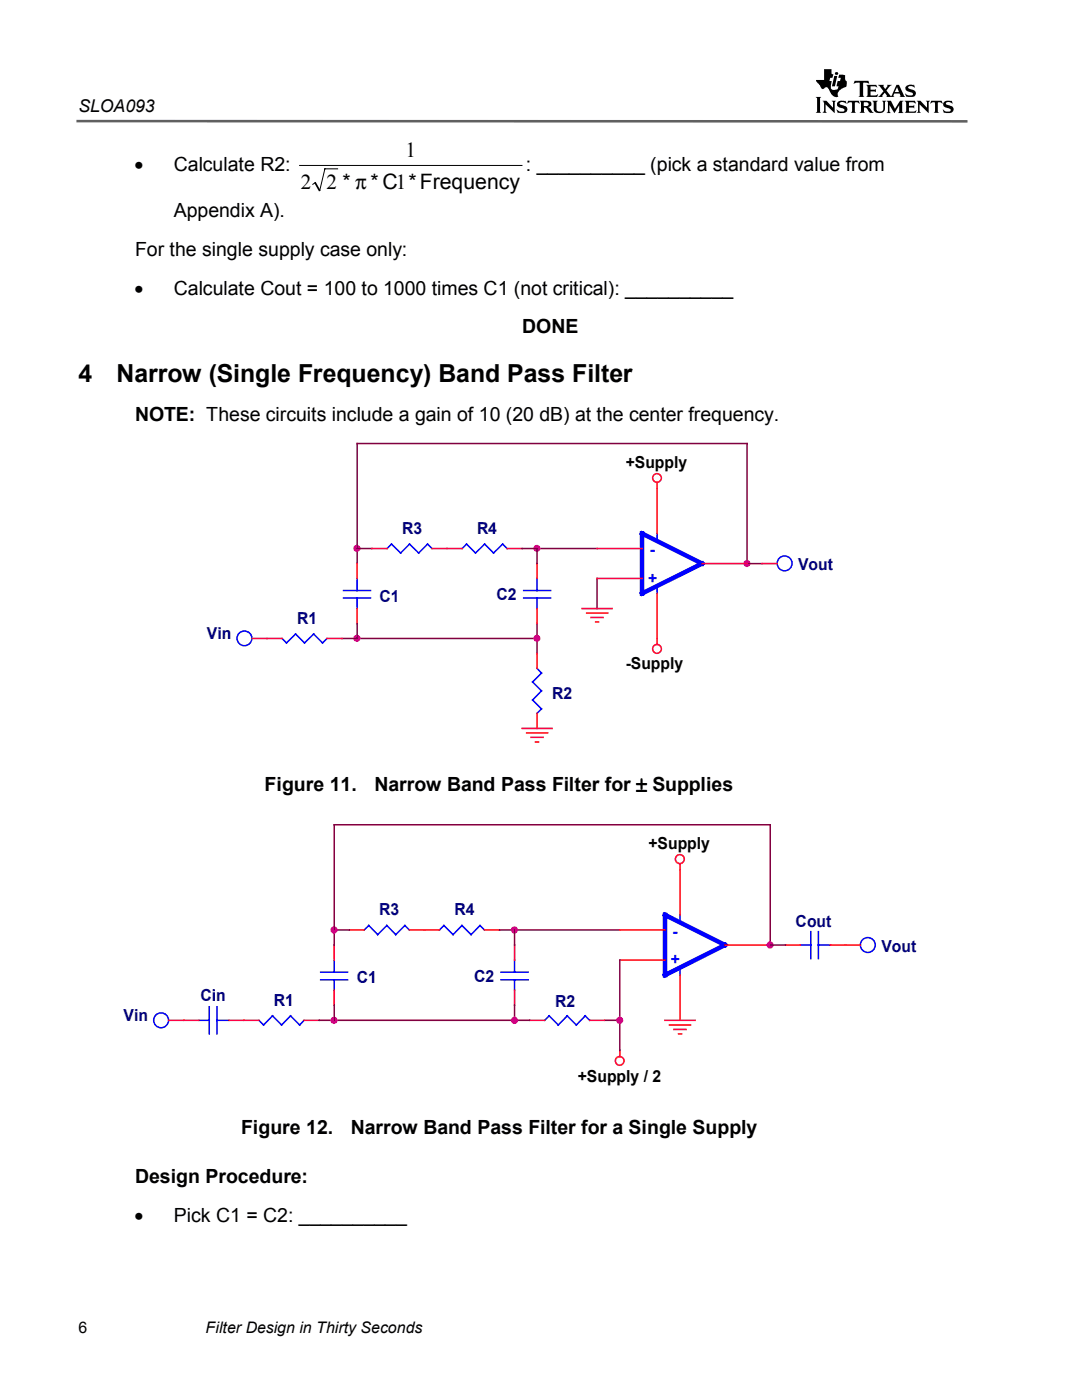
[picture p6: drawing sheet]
<svg xmlns="http://www.w3.org/2000/svg" width="216mm" height="279mm" viewBox="0 0 216 279" stroke-linecap="round" stroke-linejoin="round" font-family="sans-serif">
<g fill="#000">
<path d="M166.5 15.2h.6l-.5 2h-.6z" fill-rule="evenodd"/>
<path d="M164.4 13.8h1.5v.9l.4 .2-.2 .6h-.4l-.2 .7h.5l-.2 .8 .1 .8 .7 .1 .5-.1 .2-.6h-.4l.2-1h.5l.2-.7h-.5l.1-.6 1.3 .1-.1 .8 .4 .5v.5l-.2 .6h-.2a2.37 2.37 0 0 0-1.5 1.2l.2 .7a1.25 1.25 0 0 1-1.6-.8l-.3-.6a.57 .57 0 0 0-.5-.5 .57 .57 0 0 0-.6 .3 .89 .89 0 0 1-.8-.7l-.6-.7-.1-.3h1.6z" fill-rule="evenodd"/>
<path d="M170.5 16.1h2.8l.2 .6-.5-.2h-.6l-.2 .1v2.5l.2 .2h-1.1l.2-.1v-2.7h-.7l-.5 .2z" fill-rule="evenodd"/>
<path d="M172.9 16.9h2l.1 .6-.4-.3-.9 .1v.6h.9l.2-.1v.6l-.2-.2h-.9v.8l1 .1 .4-.3-.1 .5h-2.1l.2-.3v-1.7z" fill-rule="evenodd"/>
<path d="M175.2 16.9h1.2l-.2 .3 .4 .6 .5-.6-.1-.3h.9l-.4 .4-.6 .8 .9 1.1 .2-.3 .9-2h.5l1 2.2 .2 .2h-1.1l.2-.1-.2-.5h-1.1l-.1 .3 .1 .3h-1.6l.2-.2-.5-.6-.5 .6 .2 .2h-1l.5-.3 .6-.8z" fill-rule="evenodd"/>
<path d="M180.9 17.1l.6-.2 .7 .1 .2-.1 .1 .6-.5-.3h-.5l-.3 .2 .2 .3a1.45 1.45 0 0 1 1.4 1l-.3 .5-.4 .1h-1.2l-.3-.6 .7 .4 .8-.1a.37 .37 0 0 0 0-.5 .37 .37 0 0 0-.5-.1l-.1-.1a.72 .72 0 0 1-.7-.3 .72 .72 0 0 1 .1-.9z" fill-rule="evenodd"/>
<path d="M162.8 19.3h1l-.2 .3v2.7l.2 .2h-1l.2-.2v-2.7z" fill-rule="evenodd"/>
<path d="M164.1 20.1h.8l1.3 1.4v-1.2l-.2-.2h.8l-.2 .3v2.2l-1.9-1.8v1.4l.3 .3h-.9l.3-.4v-1.6z" fill-rule="evenodd"/>
<path d="M167.2 20.4l.5-.3h1l.2 .6-.7-.3-.5 .1a.22 .22 0 0 0-.2 .2 .22 .22 0 0 0 .2 .2h.2a1.15 1.15 0 0 1 1.2 1.1l-.1 .3-.5 .2-1.3 .1-.3-.8 .6 .5h.8l.1-.2a.43 .43 0 0 0-.1-.4 .43 .43 0 0 0-.4-.2 .71 .71 0 0 1-.8-.3 .71 .71 0 0 1 .1-.8z" fill-rule="evenodd"/>
<path d="M169.2 20.1h2.1l.2 .6-.4-.3h-.4l-.1 .1v1.8l.2 .2h-1l.2-.4v-1.5l-.1-.2h-.4l-.4 .3z" fill-rule="evenodd"/>
<path d="M171.5 20.1l1.6 .1a.6 .6 0 0 1 .8 .4v.4l-.7 .3 .4 .3 .7 .9a.97 .97 0 0 1-1.3-.8l-.2-.2h-.4v.9l.2 .1h-1.1l.3-.4v-1.6z" fill-rule="evenodd"/>
<path d="M174.1 20.1h1l-.2 .3v1.5l.1 .2 .4 .2 .6-.1 .2-.4v-1.4l-.2-.3h.8l-.2 .3v1.4a1.3 1.3 0 0 1-2 .5l-.3-.4v-1.6z" fill-rule="evenodd"/>
<path d="M176.9 20.1h.9l.8 1.6 1-1.6h.7l-.3 .3v1.9l.3 .3h-1.1l.2-.3v-1.3l-1 1.6-.9-1.6v1.3l.2 .3h-.8l.3-.3v-1.9z" fill-rule="evenodd"/>
<path d="M180.5 20.1h2.1l.1 .6-.4-.3h-.9v.7h.8l.2-.1v.6l-.1-.1h-.9v.7l1 .1 .4-.3-.1 .5h-2.2l.3-.4v-1.6z" fill-rule="evenodd"/>
<path d="M182.9 20.1h.8l1.3 1.4v-1.2l-.2-.2h.8l-.3 .3v2.2l-1.8-1.8v1.4l.2 .3h-.8l.3-.2v-1.9z" fill-rule="evenodd"/>
<path d="M185.8 20.1h2.1l.1 .6-.3-.3-.6 .1v1.8l.3 .2h-1.1l.3-.4v-1.5l-.1-.2h-.4l-.5 .3z" fill-rule="evenodd"/>
<path d="M188.5 20.2l.7-.1h.7l.2 .6-.7-.3h-.4a.24 .24 0 0 0-.2 .1 .24 .24 0 0 0 0 .3l.3 .2a1.07 1.07 0 0 1 1.2 1l-.1 .3-.5 .2-1.3 .1-.3-.8 .6 .5h.8a.36 .36 0 0 0 .2-.5 .36 .36 0 0 0-.4-.2 .99 .99 0 0 1-1.1-.9z" fill-rule="evenodd"/>
<circle cx="166.9" cy="14.6" r=".31"/>
</g>
<g fill="#fff">
<path d="M179 17.4l.4 1h-.9z"/>
<path d="M172.4 20.4l.8 .1 .1 .5-.3 .2h-.6z" fill-rule="evenodd"/>
</g>
<path d="M15.3 24.2h177.8" fill="none" stroke="#606060" stroke-width=".51"/>
<path d="M59.8 33h44.4M62.9 36.4l-.5 .4M67.4 33.7h-2.6l-1 4.3" fill="none" stroke="#000" stroke-width=".2"/>
<path d="M62.9 36.5l.8 1.5" fill="none" stroke="#000" stroke-width=".35"/>
<g fill="none" stroke="#800040" stroke-width=".3">
<path d="M71.3 109.5h2.9M71.3 112.5v-24h77.8v24h3M104.2 109.5h14.9M107.2 109.5v3M119.1 115.4v6.1M68.3 127.4h38.9M71.3 124.4v3M107.2 124.4v6M66.7 185.6h3M66.7 188.6v-24h87v24h3M99.7 185.6h24M102.7 185.6v3"/>
<path d="M123.7 191.6v18M63.7 203.6h42M66.7 200.6v3M102.7 200.6v3M120.7 203.6h3"/>
</g>
<g fill="#f0f" stroke="#f0f" stroke-width=".3">
<circle cx="107.1" cy="109.4" r=".57"/>
<circle cx="71.2" cy="109.4" r=".58"/>
<circle cx="149" cy="112.5" r=".57"/>
<circle cx="71.2" cy="127.4" r=".58"/>
<circle cx="107.1" cy="127.4" r=".57"/>
<circle cx="102.6" cy="185.6" r=".59"/>
<circle cx="153.7" cy="188.6" r=".59"/>
<circle cx="66.7" cy="203.6" r=".59"/>
<circle cx="102.6" cy="203.6" r=".59"/>
<circle cx="66.7" cy="185.6" r=".59"/>
<circle cx="123.6" cy="203.6" r=".59"/>
</g>
<g fill="none" stroke="#00f" stroke-width=".3">
<path d="M68.6 117.9h5.3M68.6 119.3h5.3M71.3 115.4v2.5M71.3 119.3v2.2M77.2 109.5l.9-.9 1.8 1.8 1.8-1.8 1.8 1.8 1.8-1.8 .9 .9M92.2 109.5l.9-.9 1.8 1.8 1.8-1.8 1.8 1.8 1.8-1.8 .9 .9M104.5 117.9h5.4M104.5 119.3h5.4M107.2 115.4v2.5M107.2 119.3v2.2M131.1 106.5v1.5M131.1 117v1.4"/>
<path d="M56.3 127.4l.9 .9 1.8-1.8 1.8 1.8 1.8-1.8 1.8 1.8 .9-.9M107.2 133.4l.8 .9-1.7 1.8 1.7 1.8-1.7 1.8 1.7 1.8-.8 .9M64 194h5.4M64 195.5h5.4M66.7 191.6v2.4M66.7 195.5v2.1M72.7 185.6l.9-.9 1.8 1.8 1.8-1.8 1.8 1.8 1.8-1.8 .9 .9M87.7 185.6l.9-.9 1.8 1.8 1.8-1.8 1.8 1.8 1.8-1.8 .9 .9M100 194h5.4M100 195.5h5.4M102.7 191.6v2.4M102.7 195.5v2.1"/>
<path d="M135.7 182.6v1.5M135.7 193.1v1.5M159.7 188.6h2.1M161.8 185.9v5.4M163.3 188.6h2.4M163.3 185.9v5.4M39.7 203.6h2.1M41.8 200.9v5.4M43.3 203.6h2.4M43.3 200.9v5.4M51.7 203.6l.9 1 1.8-1.9 1.8 1.9 1.8-1.9 1.8 1.9 .9-1M108.7 203.6l.9-.9 1.8 1.9 1.8-1.9 1.8 1.9 1.8-1.9 .9 .9"/>
<circle cx="156.6" cy="112.4" r="1.49"/>
<circle cx="48.8" cy="127.4" r="1.47"/>
<circle cx="173.2" cy="188.6" r="1.49"/>
<circle cx="32.1" cy="203.6" r="1.49"/>
</g>
<g fill="none" stroke="#f00" stroke-width=".3">
<path d="M131.1 96.3v10.2M71.3 112.5v2.9M74.2 109.5h3M86.2 109.5h6M101.2 109.5h3M107.2 112.5v2.9M119.1 109.5h9M119.1 115.4h9M131.1 118.4v10.2M140.1 112.5h9M152.1 112.5h3M50.3 127.4h6"/>
<path d="M65.3 127.4h3M71.3 121.5v2.9M107.2 121.5v2.9M107.2 130.4v3M116.1 121.5h6M117.1 122.3h4.2M118 123.2h2.3M118.8 124.1h.6M104.2 145.4h6M105.1 146.3h4.2M106 147.2h2.4M106.9 148.1h.6"/>
<path d="M107.2 142.4v3M135.7 172.4v10.2M66.7 188.6v3M66.7 197.6v3M69.7 185.6h3M81.7 185.6h6M96.7 185.6h3M102.7 188.6v3M102.7 197.6v3M123.7 185.6h9M123.7 191.6h9M135.7 194.6v9"/>
<path d="M144.7 188.6h9M156.7 188.6h3M165.7 188.6h6M33.7 203.6h6M45.7 203.6h6M60.7 203.6h3M105.7 203.6h3M117.7 203.6h3M123.7 209.6v1.3M132.7 203.6h6M133.6 204.6h4.2M134.5 205.4h2.4"/>
<path d="M135.4 206.3h.6"/>
<circle cx="131.1" cy="95.4" r=".87"/>
<circle cx="131.1" cy="129.5" r=".88"/>
<circle cx="135.7" cy="171.5" r=".89"/>
<circle cx="123.7" cy="211.7" r=".87"/>
</g>
<path d="M128.1 106.5l12 6-12 5.9zM132.7 182.6l12 6-12 6z" fill="none" stroke="#00f" stroke-width=".9"/>
<g font-size="5">
<text x="15.6" y="76.2">4</text>
<text x="23.3" y="76.2">Narrow (Single Frequency) Band Pass Filter</text>
</g>
<g font-size="4.2">
<text x="80.9" y="31.4">1</text>
<text x="60" y="37.8">2</text>
<text x="65.1" y="37.8">2 * π * C1*Frequency</text>
</g>
<g font-size="3.9">
<text x="26.8" y="34.1">•</text>
<text x="34.7" y="34.1">Calculate R2:</text>
<text x="104.9" y="34.1">: __________ (pick a standard value from</text>
<text x="34.7" y="43.4">Appendix A).</text>
<text x="26.9" y="51">For the single supply case only:</text>
<text x="26.8" y="58.9">•</text>
<text x="34.7" y="58.9">Calculate Cout = 100 to 1000 times C1 (not critical): __________</text>
<text x="104.2" y="66.5">DONE</text>
<text x="26.9" y="84">NOTE: These circuits include a gain of 10 (20 dB) at the center frequency.</text>
<text x="52.8" y="157.9">Figure 11.</text>
<text x="74.7" y="157.9">Narrow Band Pass Filter for ± Supplies</text>
<text x="48.1" y="226.2">Figure 12.</text>
<text x="70" y="226.2">Narrow Band Pass Filter for a Single Supply</text>
<text x="26.9" y="236">Design Procedure:</text>
<text x="26.8" y="243.9">•</text>
<text x="34.7" y="243.9">Pick C1 = C2: __________</text>
</g>
<text font-size="3.5" x="15.6" y="22.3">SLOA093</text>
<g font-size="3.3">
<text x="124.9" y="93.4">+Supply</text>
<text x="124.9" y="133.5">-Supply</text>
<text x="129.4" y="169.5">+Supply</text>
<text x="115.3" y="216">+Supply / 2</text>
</g>
<g font-size="3.3" fill="#000080">
<text x="80.2" y="106.6">R3</text>
<text x="95.2" y="106.6">R4</text>
<text x="159.3" y="113.7">Vout</text>
<text x="99.1" y="119.8">C2</text>
<text x="59.3" y="124.5">R1</text>
<text x="75.7" y="120.1">C1</text>
<text x="41.3" y="127.5">Vin</text>
<text x="110.2" y="139.5">R2</text>
<text x="75.7" y="182.7">R3</text>
<text x="90.7" y="182.7">R4</text>
<text x="158.8" y="185.1">Cout</text>
<text x="175.9" y="189.9">Vout</text>
<text x="71.2" y="196.2">C1</text>
<text x="94.6" y="195.9">C2</text>
<text x="24.7" y="203.7">Vin</text>
<text x="40" y="199.8">Cin</text>
<text x="54.7" y="200.7">R1</text>
<text x="110.8" y="201">R2</text>
</g>
<g font-size="3.3" fill="#00f">
<text x="129.6" y="110.8">-</text>
<text x="129.3" y="116.5">+</text>
<text x="134.2" y="186.9">-</text>
<text x="133.9" y="192.6">+</text>
</g>
<g font-size="3.2">
<text x="15.6" y="266">6</text>
<text x="41" y="266">Filter Design in Thirty Seconds</text>
</g>
</svg>
